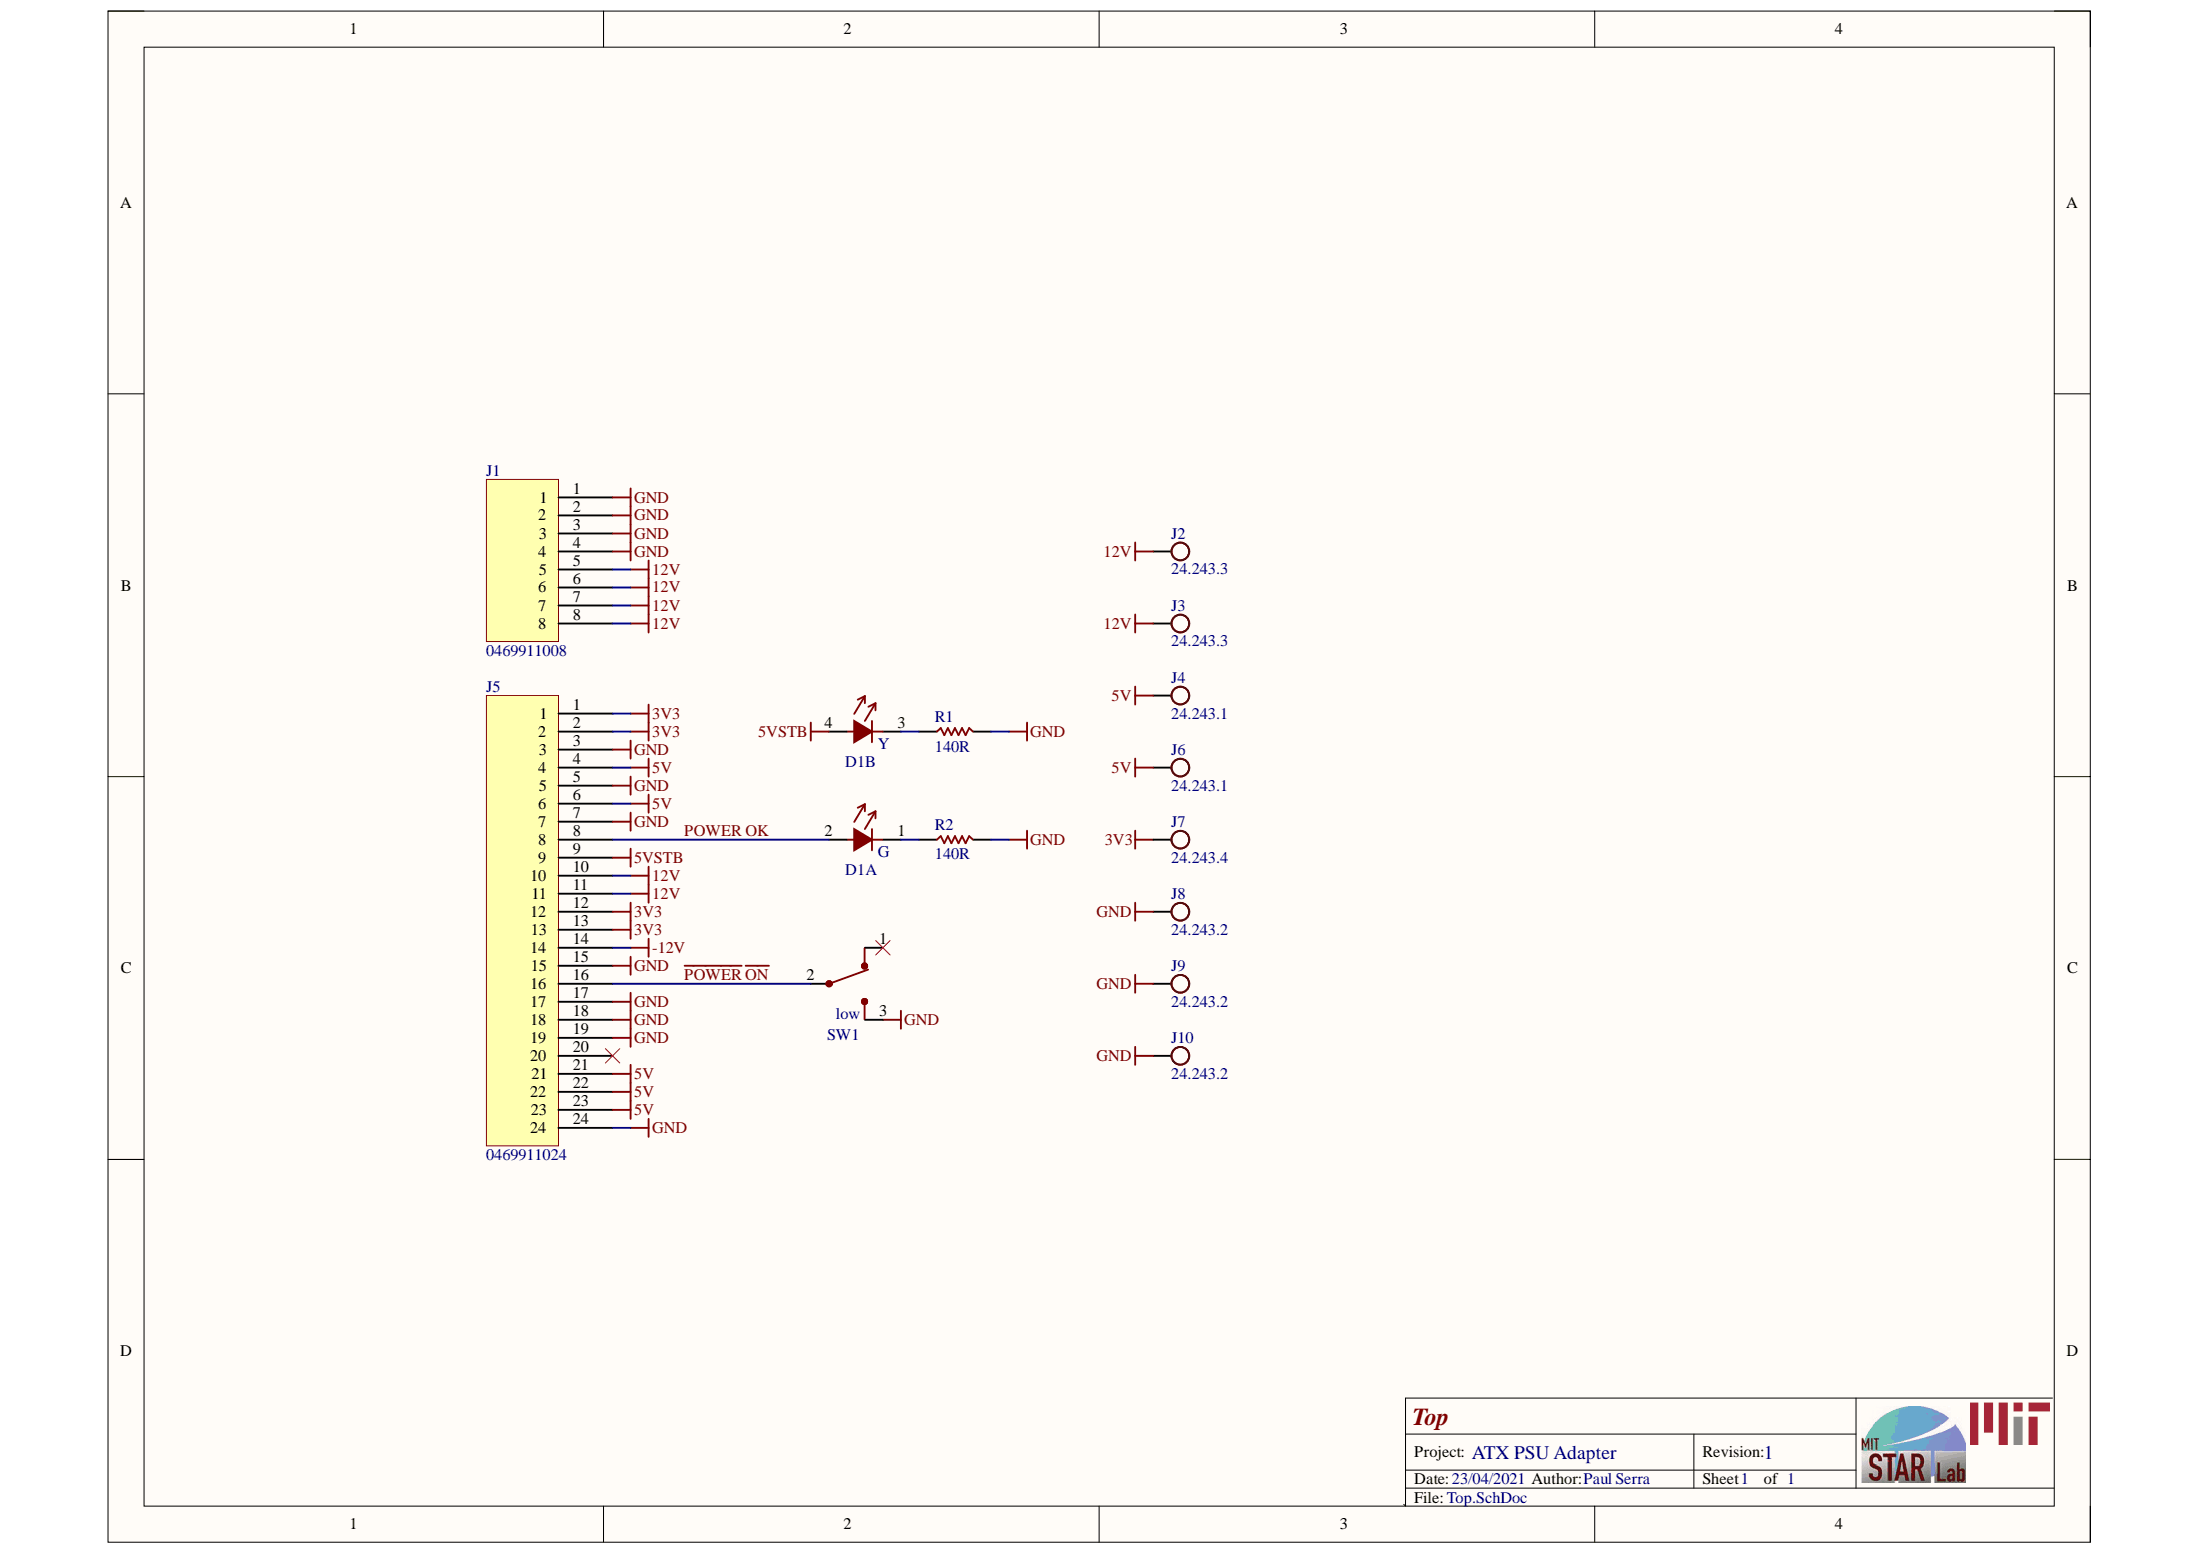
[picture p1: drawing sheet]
# Altium project ATX Alim.PrjPcb
ProjectResvision: 1; ProjectAuthor: Paul Serra; ProjectNamePlain: ATX PSU Adapter
1 sheet, 14 parts. Net scope: global (net labels, ports and power ports of the same name join across sheets).
Board file: PCB1.PcbDoc

## Sheet Top.SchDoc: Top
size Letter; SheetNumber: 1; SheetTotal: 1

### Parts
D1  DUAL INDICATOR 5MM  [Dialight 552-0232F]  (value not drawn)  (parts A,B of 2)
J1  0469911008  [PCIE 8P POWER]
J2  24.243.3  [BANANA YL]  (no BOM)
J3  24.243.3  [BANANA YL]  (no BOM)
J4  24.243.1  [BANANA RD]  (no BOM)
J5  0469911024  [ATX 24P POWER]
J6  24.243.1  [BANANA RD]  (no BOM)
J7  24.243.4  [BANANA GR]  (no BOM)
J8  24.243.2  [BANANA BK]  (no BOM)
J9  24.243.2  [BANANA BK]  (no BOM)
J10  24.243.2  [BANANA BK]  (no BOM)
R1  140R  [0805]
R2  140R  [0805]
SW1  SWITCH  [7101SD9AV2BE]  (value not drawn)

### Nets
3V3: J5.1 J5.2 J5.12 J5.13 J7.1(TP)
5V: J4.1(TP) J5.4 J5.6 J5.21 J5.22 J5.23 J6.1(TP)
5VSTB: D1.4 J5.9
12V: J1.5 J1.6 J1.7 J1.8 J2.1(TP) J3.1(TP) J5.10 J5.11
-12V: J5.14
GND: J1.1 J1.2 J1.3 J1.4 J5.3 J5.5 J5.7 J5.15 J5.17 J5.18 J5.19 J5.24 J8.1(TP) J9.1(TP) J10.1(TP) R1.1 R2.1 SW1.3
~{POWER ON}: J5.16 SW1.2
POWER OK: D1.2 J5.8
NetD1_1: D1.1 R2.2
NetD1_3: D1.3 R1.2

Not connected (* = marked no-connect by the designer): J5 20*; SW1 1*
